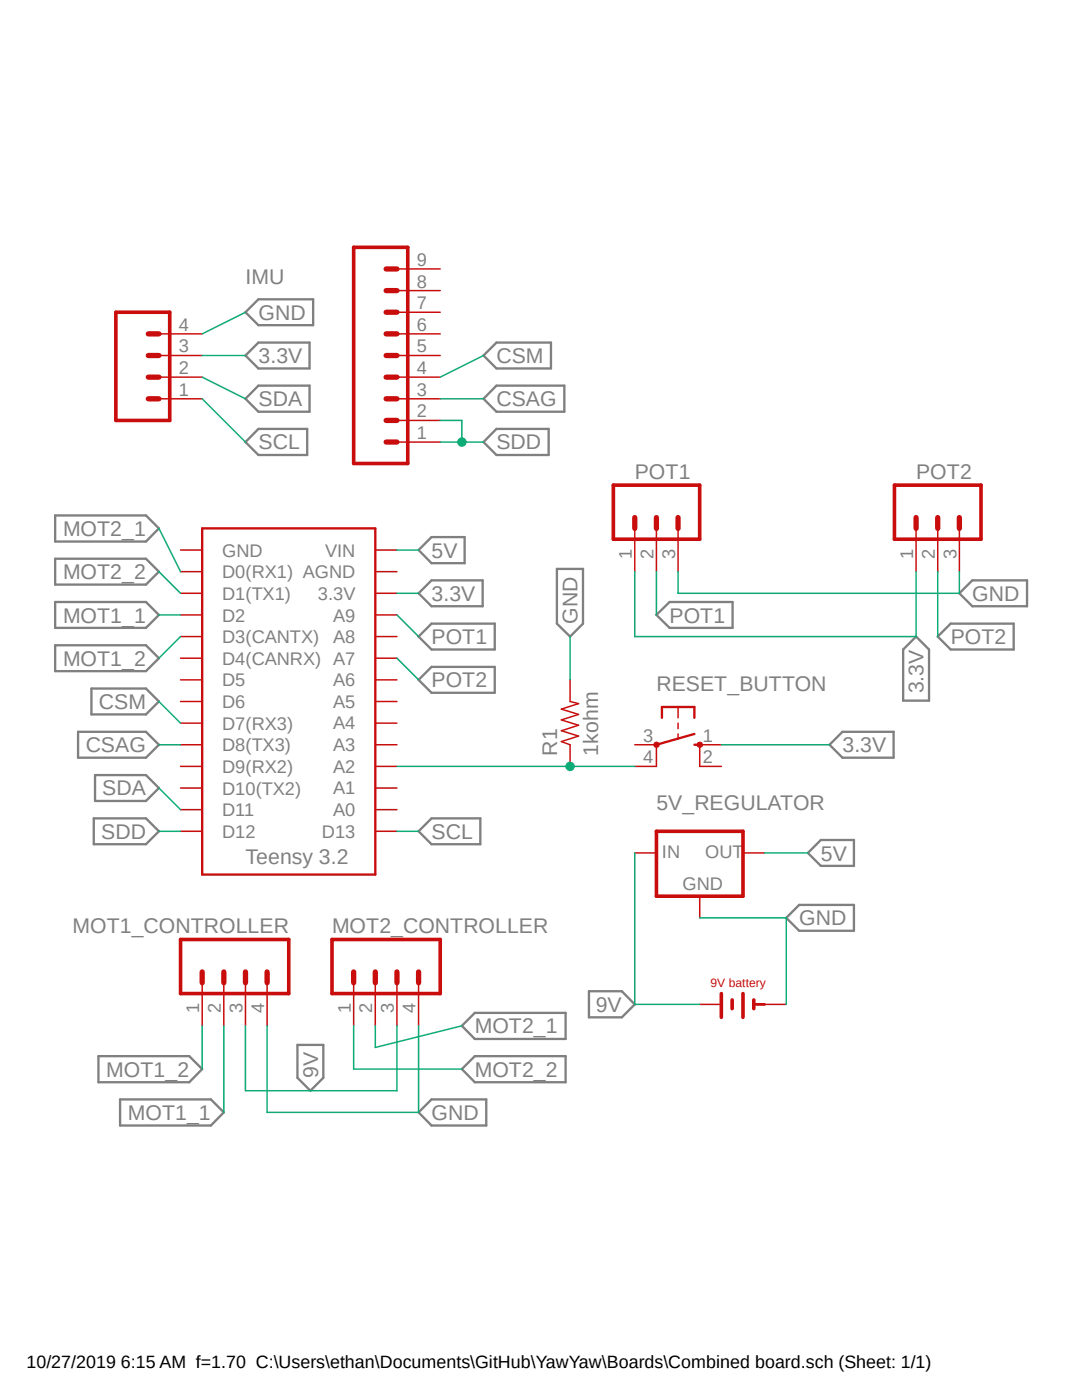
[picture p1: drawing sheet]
<svg xmlns="http://www.w3.org/2000/svg" width="216mm" height="279mm" viewBox="0 0 216 279" stroke-linecap="round" stroke-linejoin="round" font-family="sans-serif">
<path d="M10.5 49l194.9 176.1M205.4 49l-194.9 176.1" fill="none" stroke="#fff" stroke-width=".2"/>
<g fill="none" stroke="#808080" stroke-width=".47">
<path d="M49 62.3l2.6-2.6h10.9v5.2h-10.9zM49 71l2.6-2.6h10.2v5.1h-10.2zM51.6 77h10.2v5.2h-10.2l-2.6-2.6zM99.1 68.4h10.8v5.1h-10.8l-2.6-2.5zM99.1 77h13.5v5.2h-13.5l-2.6-2.6zM51.6 85.6h9.7v5.2h-9.7l-2.6-2.6zM99.1 85.6h10.4v5.2h-10.4l-2.6-2.6zM11 102.9h18.1l2.6 2.6-2.6 2.6h-18.1zM11 111.5h18.1l2.6 2.6-2.6 2.6h-18.1zM83.5 118.4l2.6-2.6h10.2v5.2h-10.2zM83.5 109.8l2.6-2.6h6.6v5.2h-6.6zM111.1 113.5h5.2v11l-2.6 2.5-2.6-2.5z"/>
<path d="M191.4 118.4l2.6-2.6h10.9v5.2h-10.9zM11 128.8h18.1l2.6 2.6-2.6 2.5h-18.1zM11 120.1h18.1l2.6 2.6-2.6 2.6h-18.1zM18.2 137.4h10.9l2.6 2.6-2.6 2.6h-10.9zM83.5 135.7l2.6-2.6h12.6v5.2h-12.6zM83.5 127l2.6-2.5h12.6v5.1h-12.6zM131 122.7l2.6-2.6h12.6v5.2h-12.6zM182.8 127l2.6 2.6v10.2h-5.2v-10.2zM187.1 127l2.6-2.5h12.6v5.1h-12.6zM15.6 146h13.5l2.6 2.6-2.6 2.6h-13.5zM19 154.7h10.1l2.6 2.6-2.6 2.6h-10.1zM165.5 148.6l2.6-2.6h10.2v5.2h-10.2z"/>
<path d="M18.7 163.3h10.4l2.6 2.6-2.6 2.6h-10.4zM83.5 165.9l2.6-2.6h9.7v5.2h-9.7zM163.8 167.6h6.6v5.2h-6.6l-2.6-2.6zM117.5 197.8h6.6l2.6 2.6-2.6 2.6h-6.6zM159.5 180.6h10.9v5.2h-10.9l-2.6-2.6zM19.6 210.8h18.2l2.5 2.6-2.5 2.6h-18.2zM24 219.4h18.1l2.6 2.6-2.6 2.6h-18.1zM59.4 208.5h5.1v6.6l-2.6 2.6-2.5-2.6zM94.7 210.8h18.2v5.2h-18.2l-2.5-2.6zM94.7 202.1h18.2v5.2h-18.2l-2.5-2.6zM83.5 222l2.6-2.6h10.9v5.2h-10.9z"/>
</g>
<path d="M70.6 49.4h10.8v43.1h-10.8zM23.1 62.3h10.8v21.6h-10.8zM122.4 96.8h17.2v10.8h-17.2zM178.5 96.8h17.2v10.8h-17.2zM131 165.9h17.3v13h-17.3zM36 187.5h21.6v10.8h-21.6zM66.3 187.5h21.5v10.8h-21.5zM143.9 198.3v4.7M146.1 199.6v1.7M148.3 198.3v4.7M150.4 199.6v1.7" fill="none" stroke="#c90d0c" stroke-width=".72"/>
<path d="M150.8 200.4h1.8" fill="none" stroke="#c90d0c" stroke-width=".55"/>
<g fill="none" stroke="#c90d0c" stroke-width=".3">
<path d="M79.2 58h8.6M79.2 53.7h8.6M31.7 79.6h8.6M31.7 75.3h8.6M31.7 71h8.6M31.7 66.6h8.6M79.2 79.6h8.6M79.2 75.3h8.6M79.2 71h8.6M79.2 66.6h8.6M79.2 62.3h8.6M79.2 88.2h8.6"/>
<path d="M79.2 83.9h8.6M36 114.1h4.3M36 118.4h4.3M36 109.8h4.3M74.9 114.1h4.3M74.9 118.4h4.3M74.9 109.8h4.3M126.7 105.5v8.6M131 105.5v8.6M135.3 105.5v8.6M182.8 105.5v8.6M187.1 105.5v8.6"/>
<path d="M191.4 105.5v8.6M36 122.7h4.3M36 127h4.3M36 131.4h4.3M36 135.7h4.3M36 140h4.3M74.9 122.7h4.3M74.9 127h4.3M74.9 131.4h4.3M74.9 135.7h4.3M74.9 140h4.3M36 144.3h4.3"/>
<path d="M36 148.6h4.3M36 153h4.3M36 157.3h4.3M74.9 144.3h4.3M74.9 148.6h4.3M74.9 153h4.3M74.9 157.3h4.3M131 148.6v4.4M135.3 141.1v2.2M135.3 144.3v1.1M135.3 146.5v1.1M139.6 148.6v4.4"/>
<path d="M36 161.6h4.3M36 165.9h4.3M74.9 161.6h4.3M74.9 165.9h4.3M126.7 170.2h4.3M139.6 178.9v4.3M148.3 170.2h4.3M40.3 196.1v8.6M44.7 196.1v8.6M49 196.1v8.6M53.3 196.1v8.6M70.6 196.1v8.6"/>
<path d="M74.9 196.1v8.6M79.2 196.1v8.6M83.5 196.1v8.6M139.6 200.4h4.3M152.6 200.4h4.3"/>
</g>
<path d="M40.3 105.5h34.6v69h-34.6zM132.1 143.3v-2.2h6.5v2.2M138.6 148.6h1M138.6 146.5l-7.6 2.1" fill="none" stroke="#c90d0c" stroke-width=".47"/>
<g fill="none" stroke="#c90d0c" stroke-width="1.1">
<path d="M77 58h2.2M77 53.7h2.2M29.6 71h2.1M29.6 75.3h2.1M29.6 79.6h2.1M29.6 66.6h2.1M77 71h2.2M77 75.3h2.2M77 79.6h2.2M77 66.6h2.2M77 62.3h2.2M77 83.9h2.2"/>
<path d="M77 88.2h2.2M126.7 103.3v2.2M131 103.3v2.2M135.3 103.3v2.2M182.8 103.3v2.2M187.1 103.3v2.2M191.4 103.3v2.2M40.3 194v2.1M44.7 194v2.1M49 194v2.1M53.3 194v2.1M70.6 194v2.1"/>
<path d="M74.9 194v2.1M79.2 194v2.1M83.5 194v2.1"/>
</g>
<path d="M130.6 148.3l.4-.2 .4 .2 .2 .3-.2 .4-.4 .2-.4-.2-.2-.4z" fill-rule="evenodd" fill="#c90d0c"/>
<path d="M130.6 148.3l.4-.2 .4 .2 .2 .3-.2 .4-.4 .2-.4-.2-.2-.4z" fill="none" stroke="#c90d0c" stroke-width=".2"/>
<path d="M139.2 148.3l.4-.2 .4 .2 .2 .3-.2 .4-.4 .2-.4-.2-.1-.4z" fill-rule="evenodd" fill="#c90d0c"/>
<path d="M139.2 148.3l.4-.2 .4 .2 .2 .3-.2 .4-.4 .2-.4-.2-.1-.4z" fill="none" stroke="#c90d0c" stroke-width=".2"/>
<path d="M113.7 135.7v4.3l1.7 .4-3.4 1.1 3.4 1.1-3.4 1.1 3.4 1-3.4 1.1 3.4 1.1-3.4 1.1 1.7 .6v4.4M126.7 148.6h4.3M126.7 153h4.3M139.6 148.6h4.3M139.6 153h4.3" fill="none" stroke="#c90d0c" stroke-width=".3"/>
<g fill="none" stroke="#0dab76" stroke-width=".3">
<path d="M40.3 71h8.7M40.3 75.3l8.7 4.3M40.3 79.6l8.7 8.6M49 62.3l-8.7 4.3M87.8 88.2h8.7M87.8 83.9h4.4v4.3M79.2 118.4h4.3M79.2 109.8h4.3M126.7 114.1v12.9h56.1v-12.9M135.3 114.1v4.3h56.1v-4.3M113.7 127v8.7M31.7 157.3l4.3 4.3"/>
<path d="M143.9 148.6h21.6M79.2 165.9h4.3M126.7 170.2v30.2h12.9M152.6 170.2h8.6M139.6 183.2h17.3v17.2M49 204.7v13h30.2v-13M53.3 204.7v17.3h30.2v-17.3"/>
</g>
<circle cx="92.2" cy="88.2" r=".85" fill="#0dab76"/>
<circle cx="92.2" cy="88.2" r=".85" fill="none" stroke="#0dab76" stroke-width=".2"/>
<g fill="none" stroke="#0dab76" stroke-width=".3">
<path d="M87.8 79.6h8.7M96.5 71l-8.7 4.3M31.7 105.5l4.3 8.6M31.7 114.1l4.3 4.3M131 114.1v8.6M187.1 114.1v12.9M31.7 140l4.3 4.3M31.7 122.7h4.3M36 127l-4.3 4.4M79.2 131.4l4.3 4.3M79.2 122.7l4.3 4.3M31.7 148.6h4.3"/>
<path d="M113.7 153h13M31.7 165.9h4.3M40.3 204.7v8.7M44.7 204.7v17.3M70.6 204.7v8.7h21.6M74.9 204.7v4.3l17.3-4.3"/>
</g>
<circle cx="113.8" cy="153" r=".85" fill="#0dab76"/>
<circle cx="113.8" cy="153" r=".85" fill="none" stroke="#0dab76" stroke-width=".2"/>
<path d="M79.2 153h34.5" fill="none" stroke="#0dab76" stroke-width=".3"/>
<g font-size="4.2" fill="#808080">
<text x="49" y="56.7">IMU</text>
<text x="51.6" y="63.8">GND</text>
<text x="51.6" y="72.4">3.3V</text>
<text x="99.1" y="72.4">CSM</text>
<text x="51.6" y="81.1">SDA</text>
<text x="99.1" y="81.1">CSAG</text>
<text x="51.6" y="89.7">SCL</text>
<text x="99.1" y="89.7">SDD</text>
<text x="126.7" y="95.5">POT1</text>
<text x="182.8" y="95.5">POT2</text>
<text x="12.6" y="107">MOT2_1</text>
<text x="86.1" y="111.3">5V</text>
<text x="12.6" y="115.6">MOT2_2</text>
<text x="86.1" y="119.9">3.3V</text>
<text x="194" y="119.9">GND</text>
<text x="12.6" y="124.2">MOT1_1</text>
<text x="115.2" y="124.5" transform="rotate(-90 115.2 124.5)">GND</text>
<text x="133.6" y="124.2">POT1</text>
<text x="86.1" y="128.6">POT1</text>
<text x="189.7" y="128.6">POT2</text>
<text x="12.6" y="132.8">MOT1_2</text>
<text x="86.1" y="137.2">POT2</text>
<text x="131" y="137.8">RESET_BUTTON</text>
<text x="19.7" y="141.5">CSM</text>
<text x="184.3" y="138.4" transform="rotate(-90 184.3 138.4)">3.3V</text>
<text x="17.1" y="150.1">CSAG</text>
<text x="111.2" y="150.8" transform="rotate(-90 111.2 150.8)">R1</text>
<text x="119.3" y="150.8" transform="rotate(-90 119.3 150.8)">1kohm</text>
<text x="168.1" y="150.2">3.3V</text>
<text x="20.4" y="158.7">SDA</text>
<text x="131" y="161.6">5V_REGULATOR</text>
<text x="20.2" y="167.4">SDD</text>
<text x="86.1" y="167.4">SCL</text>
<text x="49" y="172.4">Teensy 3.2</text>
<text x="163.8" y="171.7">5V</text>
<text x="159.5" y="184.7">GND</text>
<text x="14.5" y="186.2">MOT1_CONTROLLER</text>
<text x="66.3" y="186.2">MOT2_CONTROLLER</text>
<text x="118.9" y="201.9">9V</text>
<text x="94.7" y="206.2">MOT2_1</text>
<text x="21.2" y="214.9">MOT1_2</text>
<text x="63.5" y="215.1" transform="rotate(-90 63.5 215.1)">9V</text>
<text x="94.7" y="214.9">MOT2_2</text>
<text x="25.5" y="223.5">MOT1_1</text>
<text x="86.1" y="223.5">GND</text>
</g>
<g font-size="3.6" fill="#808080">
<text x="83.2" y="53.1">9</text>
<text x="83.2" y="57.4">8</text>
<text x="35.7" y="66">4</text>
<text x="83.2" y="66">6</text>
<text x="83.2" y="61.7">7</text>
<text x="35.7" y="70.3">3</text>
<text x="83.2" y="70.3">5</text>
<text x="35.7" y="74.6">2</text>
<text x="83.2" y="74.6">4</text>
<text x="35.7" y="79">1</text>
<text x="83.2" y="83.3">2</text>
<text x="83.2" y="79">3</text>
<text x="83.2" y="87.6">1</text>
<text x="44.3" y="111.1">GND</text>
<text x="64.9" y="111.1">VIN</text>
<text x="126.1" y="111.5" transform="rotate(-90 126.1 111.5)">1</text>
<text x="130.4" y="111.5" transform="rotate(-90 130.4 111.5)">2</text>
<text x="134.7" y="111.5" transform="rotate(-90 134.7 111.5)">3</text>
<text x="182.2" y="111.5" transform="rotate(-90 182.2 111.5)">1</text>
<text x="186.5" y="111.5" transform="rotate(-90 186.5 111.5)">2</text>
<text x="190.8" y="111.5" transform="rotate(-90 190.8 111.5)">3</text>
<text x="44.3" y="115.4">D0(RX1) AGND</text>
<text x="44.3" y="119.7">D1(TX1)</text>
<text x="63.4" y="119.7">3.3V</text>
<text x="44.3" y="124">D2</text>
<text x="66.5" y="124">A9</text>
<text x="44.3" y="128.4">D3(CANTX)</text>
<text x="66.5" y="128.4">A8</text>
<text x="44.3" y="132.7">D4(CANRX) A7</text>
<text x="44.3" y="137">D5</text>
<text x="66.5" y="137">A6</text>
<text x="44.3" y="141.3">D6</text>
<text x="66.5" y="141.3">A5</text>
<text x="44.3" y="145.6">D7(RX3)</text>
<text x="44.3" y="149.9">D8(TX3)</text>
<text x="66.5" y="149.9">A3</text>
<text x="66.5" y="145.6">A4</text>
<text x="128.4" y="148">3</text>
<text x="140.3" y="148">1</text>
<text x="44.3" y="154.3">D9(RX2)</text>
<text x="66.5" y="154.2">A2</text>
<text x="128.4" y="152.4">4</text>
<text x="140.3" y="152.4">2</text>
<text x="44.3" y="158.6">D10(TX2)</text>
<text x="66.5" y="158.5">A1</text>
<text x="44.3" y="162.9">D11</text>
<text x="44.3" y="167.2">D12</text>
<text x="64.2" y="167.2">D13</text>
<text x="66.5" y="162.9">A0</text>
<text x="132.1" y="171.3">IN</text>
<text x="140.7" y="171.3">OUT</text>
<text x="136.2" y="177.5">GND</text>
<text x="39.8" y="202.1" transform="rotate(-90 39.8 202.1)">1</text>
<text x="44.1" y="202.1" transform="rotate(-90 44.1 202.1)">2</text>
<text x="48.4" y="202.1" transform="rotate(-90 48.4 202.1)">3</text>
<text x="52.7" y="202.1" transform="rotate(-90 52.7 202.1)">4</text>
<text x="70" y="202.1" transform="rotate(-90 70 202.1)">1</text>
<text x="74.3" y="202.1" transform="rotate(-90 74.3 202.1)">2</text>
<text x="78.6" y="202.1" transform="rotate(-90 78.6 202.1)">3</text>
<text x="82.9" y="202.1" transform="rotate(-90 82.9 202.1)">4</text>
</g>
<text font-size="3.6" x="5.3" y="273.1">10/27/2019 6:15 AM f=1.70 C:\Users\ethan\Documents\GitHub\YawYaw\Boards\Combined board.sch (Sheet: 1/1)</text>
<text font-size="2.4" fill="#c90d0c" x="141.8" y="197">9V battery</text>
</svg>
